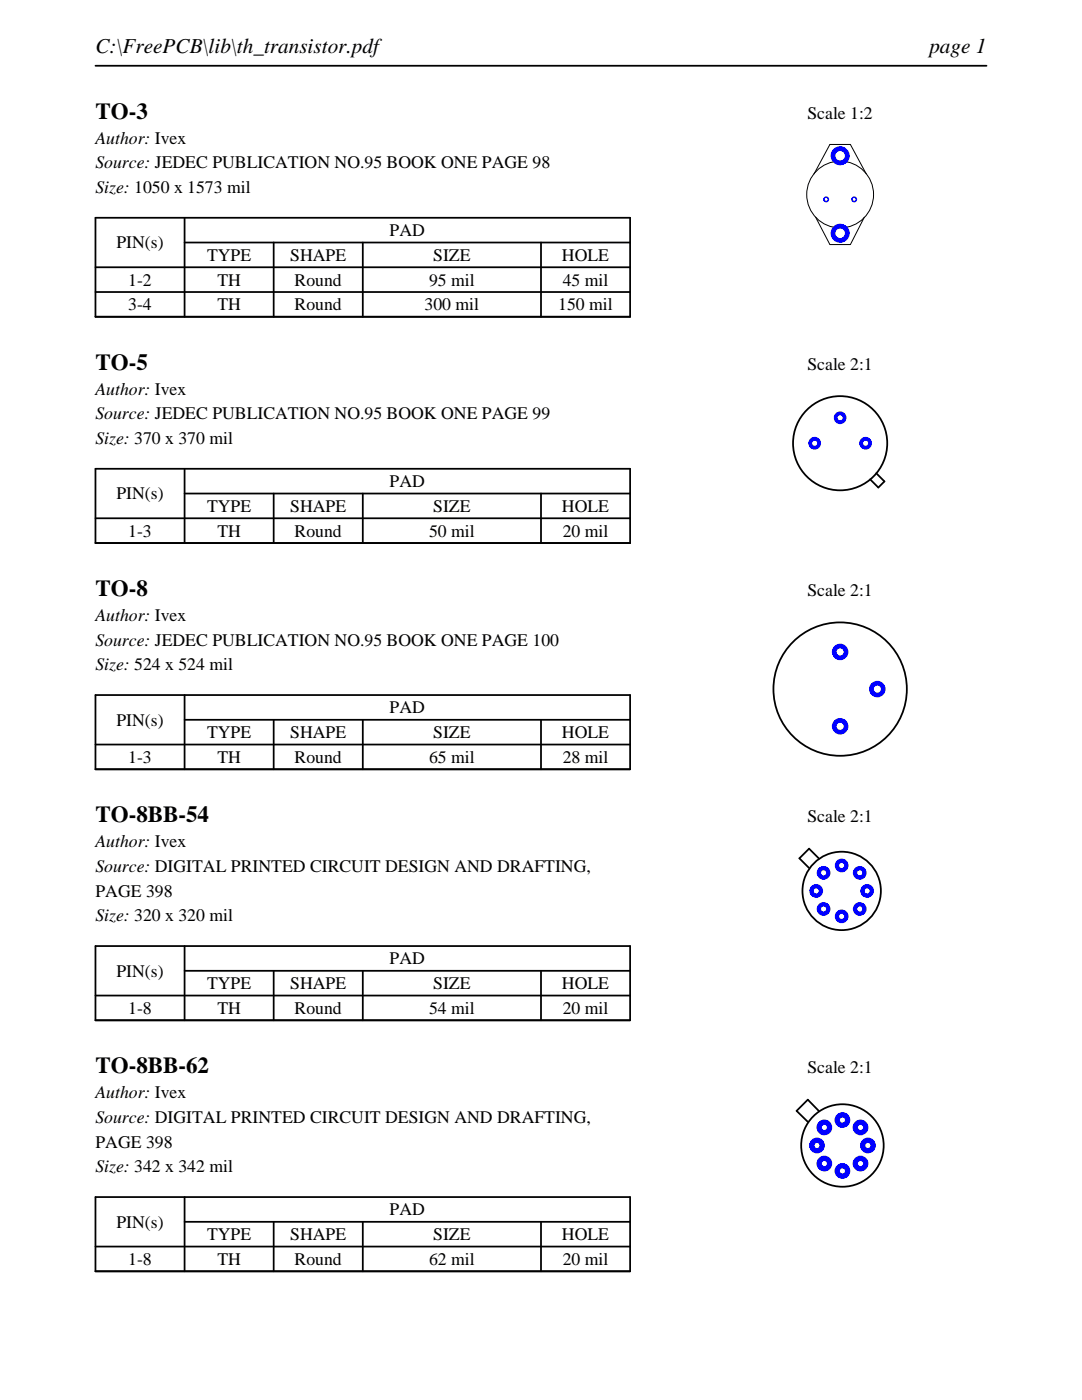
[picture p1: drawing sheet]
<svg xmlns="http://www.w3.org/2000/svg" width="216mm" height="279mm" viewBox="0 0 216 279" stroke-linecap="round" stroke-linejoin="round" font-family="sans-serif">
<path d="M19 13.1h177.8M19 43.5h106.7v19.7h-106.7zM19 53.3h106.7M19 58.3h106.7M36.8 48.4h88.9M36.8 43.5v19.7M54.6 48.4v14.8M72.4 48.4v14.8M107.9 48.4v14.8" fill="none" stroke="#000" stroke-width=".35"/>
<g fill="none" stroke="#000" stroke-width=".2">
<path d="M165.6 28.8h4.1zM165.6 28.8l-3.2 5.9zM169.7 28.8l3.1 5.9zM162.8 43.3l2.8 5.5zM165.6 48.8h4.1zM172.5 43.3l-2.8 5.5z"/>
<circle cx="167.6" cy="38.8" r="6.7"/>
</g>
<g fill="#00f">
<path d="M164.2 39.8a.6 .6 0 0 0 1.2 0 .6 .6 0 0 0-1.2 0zM164.6 39.8a.29 .29 0 0 1 .5 0 .29 .29 0 0 1-.5 0z"/>
<path d="M169.8 39.8a.6 .6 0 0 0 1.2 0 .6 .6 0 0 0-1.2 0zM170.1 39.8a.3 .3 0 0 1 .6 0 .3 .3 0 0 1-.6 0z"/>
<path d="M165.7 31.1a1.91 1.91 0 0 0 3.8 0 1.91 1.91 0 0 0-3.8 0zM166.7 31.1a.95 .95 0 0 1 1.9 0 .95 .95 0 0 1-1.9 0z"/>
<path d="M165.7 46.5a1.91 1.91 0 0 0 3.8 0 1.91 1.91 0 0 0-3.8 0zM166.7 46.5a.95 .95 0 0 1 1.9 0 .95 .95 0 0 1-1.9 0z"/>
</g>
<path d="M19 93.6h106.7v14.8h-106.7zM36.8 98.5h88.9M36.8 93.6v14.8M54.6 98.5v9.9M72.4 98.5v9.9M107.9 98.5v9.9M19 103.4h106.7" fill="none" stroke="#000" stroke-width=".35"/>
<g fill="none" stroke="#000" stroke-width=".36">
<path d="M173.6 95.7l1.7 1.6zM174.9 94.5l1.6 1.6zM175.3 97.3l1.2-1.2z"/>
<circle cx="167.6" cy="88.5" r="9.4"/>
</g>
<g fill="#00f">
<path d="M171.4 88.5a1.3 1.3 0 0 0 2.6 0 1.3 1.3 0 0 0-2.6 0zM172.2 88.5a.51 .51 0 0 1 1 0 .51 .51 0 0 1-1 0z"/>
<path d="M166.4 83.4a1.27 1.27 0 0 0 2.5 0 1.27 1.27 0 0 0-2.5 0zM167.1 83.4a.51 .51 0 0 1 1 0 .51 .51 0 0 1-1 0z"/>
<path d="M161.3 88.5a1.27 1.27 0 0 0 2.5 0 1.27 1.27 0 0 0-2.5 0zM162.1 88.5a.51 .51 0 0 1 1 0 .51 .51 0 0 1-1 0z"/>
</g>
<path d="M19 138.7h106.7v14.8h-106.7zM36.8 138.7v14.8M19 148.6h106.7M36.8 143.7h88.9M54.6 143.7v9.8M72.4 143.7v9.8M107.9 143.7v9.8" fill="none" stroke="#000" stroke-width=".35"/>
<circle cx="167.6" cy="137.5" r="13.3" fill="none" stroke="#000" stroke-width=".36"/>
<g fill="#00f">
<path d="M166 144.9a1.65 1.65 0 0 0 3.3 0 1.65 1.65 0 0 0-3.3 0zM166.9 144.9a.75 .75 0 0 1 1.5 0 .75 .75 0 0 1-1.5 0z"/>
<path d="M173.4 137.5a1.65 1.65 0 0 0 3.3 0 1.65 1.65 0 0 0-3.3 0zM174.3 137.5a.75 .75 0 0 1 1.5 0 .75 .75 0 0 1-1.5 0z"/>
<path d="M166 130.1a1.65 1.65 0 0 0 3.3 0 1.65 1.65 0 0 0-3.3 0zM166.9 130.1a.75 .75 0 0 1 1.5 0 .75 .75 0 0 1-1.5 0z"/>
</g>
<path d="M19 188.8h106.7v14.8h-106.7zM19 198.7h106.7M36.8 193.7h88.9M36.8 188.8v14.8M54.6 193.7v9.9M72.4 193.7v9.9M107.9 193.7v9.9" fill="none" stroke="#000" stroke-width=".35"/>
<g fill="none" stroke="#000" stroke-width=".36">
<path d="M159.5 171.3l1.9 1.9zM159.5 171.3l1.9-1.9zM161.4 169.4l2 1.9z"/>
<circle cx="167.9" cy="177.8" r="7.8"/>
</g>
<g fill="#00f">
<path d="M161.5 177.8a1.37 1.37 0 0 0 2.7 0 1.37 1.37 0 0 0-2.7 0zM162.4 177.8a.51 .51 0 0 1 1 0 .51 .51 0 0 1-1 0z"/>
<path d="M163 181.4a1.37 1.37 0 0 0 2.7 0 1.37 1.37 0 0 0-2.7 0zM163.8 181.4a.51 .51 0 0 1 1 0 .51 .51 0 0 1-1 0z"/>
<path d="M166.6 182.9a1.37 1.37 0 0 0 2.7 0 1.37 1.37 0 0 0-2.7 0zM167.4 182.9a.55 .55 0 0 1 1.1 0 .55 .55 0 0 1-1.1 0z"/>
<path d="M170.2 181.4a1.37 1.37 0 0 0 2.7 0 1.37 1.37 0 0 0-2.7 0zM171 181.4a.55 .55 0 0 1 1.1 0 .55 .55 0 0 1-1.1 0z"/>
<path d="M171.7 177.8a1.37 1.37 0 0 0 2.7 0 1.37 1.37 0 0 0-2.7 0zM172.5 177.8a.51 .51 0 0 1 1 0 .51 .51 0 0 1-1 0z"/>
<path d="M170.2 174.2a1.37 1.37 0 0 0 2.7 0 1.37 1.37 0 0 0-2.7 0zM171 174.2a.55 .55 0 0 1 1.1 0 .55 .55 0 0 1-1.1 0z"/>
<path d="M166.6 172.7a1.37 1.37 0 0 0 2.7 0 1.37 1.37 0 0 0-2.7 0zM167.4 172.7a.55 .55 0 0 1 1.1 0 .55 .55 0 0 1-1.1 0z"/>
<path d="M163 174.2a1.37 1.37 0 0 0 2.7 0 1.37 1.37 0 0 0-2.7 0zM163.8 174.2a.51 .51 0 0 1 1 0 .51 .51 0 0 1-1 0z"/>
</g>
<path d="M19 238.9h106.7v14.8h-106.7zM36.8 238.9v14.8M19 248.8h106.7M36.8 243.8h88.9M54.6 243.8v9.9M72.4 243.8v9.9M107.9 243.8v9.9" fill="none" stroke="#000" stroke-width=".35"/>
<g fill="none" stroke="#000" stroke-width=".36">
<path d="M161.2 219.5l2.2 2.2zM159 221.7l2.2 2.2zM159 221.7l2.2-2.2z"/>
<circle cx="168.1" cy="228.6" r="8.2"/>
</g>
<g fill="#00f">
<path d="M161.4 228.6a1.6 1.6 0 0 0 3.2 0 1.6 1.6 0 0 0-3.2 0zM162.5 228.6a.51 .51 0 0 1 1 0 .51 .51 0 0 1-1 0z"/>
<path d="M162.9 232.2a1.6 1.6 0 0 0 3.2 0 1.6 1.6 0 0 0-3.2 0zM164 232.2a.51 .51 0 0 1 1 0 .51 .51 0 0 1-1 0z"/>
<path d="M166.5 233.7a1.6 1.6 0 0 0 3.2 0 1.6 1.6 0 0 0-3.2 0zM167.6 233.7a.51 .51 0 0 1 1 0 .51 .51 0 0 1-1 0z"/>
<path d="M170.1 232.2a1.6 1.6 0 0 0 3.2 0 1.6 1.6 0 0 0-3.2 0zM171.2 232.2a.51 .51 0 0 1 1 0 .51 .51 0 0 1-1 0z"/>
<path d="M171.6 228.6a1.6 1.6 0 0 0 3.2 0 1.6 1.6 0 0 0-3.2 0zM172.7 228.6a.51 .51 0 0 1 1 0 .51 .51 0 0 1-1 0z"/>
<path d="M170.1 225a1.6 1.6 0 0 0 3.2 0 1.6 1.6 0 0 0-3.2 0zM171.2 225a.51 .51 0 0 1 1 0 .51 .51 0 0 1-1 0z"/>
<path d="M166.5 223.5a1.6 1.6 0 0 0 3.2 0 1.6 1.6 0 0 0-3.2 0zM167.6 223.5a.51 .51 0 0 1 1 0 .51 .51 0 0 1-1 0z"/>
<path d="M162.9 225a1.6 1.6 0 0 0 3.2 0 1.6 1.6 0 0 0-3.2 0zM164 225a.51 .51 0 0 1 1 0 .51 .51 0 0 1-1 0z"/>
</g>
<g font-size="4.6">
<text x="19" y="23.7">TO-3</text>
<text x="19" y="73.8">TO-5</text>
<text x="19" y="119">TO-8</text>
<text x="19" y="164.1">TO-8BB-54</text>
<text x="19" y="214.2">TO-8BB-62</text>
</g>
<g font-size="4.2">
<text x="19" y="10.6">C:\FreePCB\lib\th_transistor.pdf</text>
<text x="185.4" y="10.6">page 1</text>
</g>
<g font-size="3.5">
<text x="161.1" y="23.7">Scale 1:2</text>
<text x="19" y="28.6">Author: Ivex</text>
<text x="19" y="33.6">Source: JEDEC PUBLICATION NO.95 BOOK ONE PAGE 98</text>
<text x="19" y="38.5">Size: 1050 x 1573 mil</text>
<text x="77.8" y="47.1">PAD</text>
<text x="23.2" y="49.6">PIN(s)</text>
<text x="41.3" y="52.1">TYPE</text>
<text x="57.9" y="52.1">SHAPE</text>
<text x="86.4" y="52.1">SIZE</text>
<text x="112.1" y="52.1">HOLE</text>
<text x="25.6" y="57">1-2</text>
<text x="43.4" y="57">TH</text>
<text x="58.8" y="57">Round</text>
<text x="85.6" y="57">95 mil</text>
<text x="112.3" y="57">45 mil</text>
<text x="25.6" y="61.9">3-4</text>
<text x="43.4" y="61.9">TH</text>
<text x="58.8" y="61.9">Round</text>
<text x="84.7" y="61.9">300 mil</text>
<text x="111.4" y="61.9">150 mil</text>
<text x="161.1" y="73.8">Scale 2:1</text>
<text x="19" y="78.7">Author: Ivex</text>
<text x="19" y="83.7">Source: JEDEC PUBLICATION NO.95 BOOK ONE PAGE 99</text>
<text x="19" y="88.6">Size: 370 x 370 mil</text>
<text x="23.2" y="99.7">PIN(s)</text>
<text x="77.8" y="97.2">PAD</text>
<text x="25.6" y="107.1">1-3</text>
<text x="41.3" y="102.2">TYPE</text>
<text x="43.4" y="107.1">TH</text>
<text x="57.9" y="102.2">SHAPE</text>
<text x="58.8" y="107.1">Round</text>
<text x="85.6" y="107.1">50 mil</text>
<text x="86.4" y="102.2">SIZE</text>
<text x="112.1" y="102.2">HOLE</text>
<text x="112.3" y="107.1">20 mil</text>
<text x="161.1" y="119">Scale 2:1</text>
<text x="19" y="123.9">Author: Ivex</text>
<text x="19" y="128.8">Source: JEDEC PUBLICATION NO.95 BOOK ONE PAGE 100</text>
<text x="19" y="133.8">Size: 524 x 524 mil</text>
<text x="77.8" y="142.4">PAD</text>
<text x="23.2" y="144.8">PIN(s)</text>
<text x="41.3" y="147.3">TYPE</text>
<text x="57.9" y="147.3">SHAPE</text>
<text x="86.4" y="147.3">SIZE</text>
<text x="112.1" y="147.3">HOLE</text>
<text x="25.6" y="152.3">1-3</text>
<text x="43.4" y="152.3">TH</text>
<text x="58.8" y="152.3">Round</text>
<text x="85.6" y="152.3">65 mil</text>
<text x="112.3" y="152.3">28 mil</text>
<text x="161.1" y="164.1">Scale 2:1</text>
<text x="19" y="169.1">Author: Ivex</text>
<text x="19" y="174">Source: DIGITAL PRINTED CIRCUIT DESIGN AND DRAFTING,</text>
<text x="19" y="178.9">PAGE 398</text>
<text x="19" y="183.9">Size: 320 x 320 mil</text>
<text x="23.2" y="194.9">PIN(s)</text>
<text x="41.3" y="197.4">TYPE</text>
<text x="57.9" y="197.4">SHAPE</text>
<text x="77.8" y="192.5">PAD</text>
<text x="86.4" y="197.4">SIZE</text>
<text x="112.1" y="197.4">HOLE</text>
<text x="25.6" y="202.4">1-8</text>
<text x="43.4" y="202.4">TH</text>
<text x="58.8" y="202.4">Round</text>
<text x="85.6" y="202.4">54 mil</text>
<text x="112.3" y="202.4">20 mil</text>
<text x="161.1" y="214.2">Scale 2:1</text>
<text x="19" y="219.1">Author: Ivex</text>
<text x="19" y="224.1">Source: DIGITAL PRINTED CIRCUIT DESIGN AND DRAFTING,</text>
<text x="19" y="229">PAGE 398</text>
<text x="19" y="234">Size: 342 x 342 mil</text>
<text x="23.2" y="245">PIN(s)</text>
<text x="77.8" y="242.6">PAD</text>
<text x="41.3" y="247.5">TYPE</text>
<text x="57.9" y="247.5">SHAPE</text>
<text x="86.4" y="247.5">SIZE</text>
<text x="112.1" y="247.5">HOLE</text>
<text x="25.6" y="252.4">1-8</text>
<text x="43.4" y="252.4">TH</text>
<text x="58.8" y="252.4">Round</text>
<text x="85.6" y="252.4">62 mil</text>
<text x="112.3" y="252.4">20 mil</text>
</g>
</svg>
